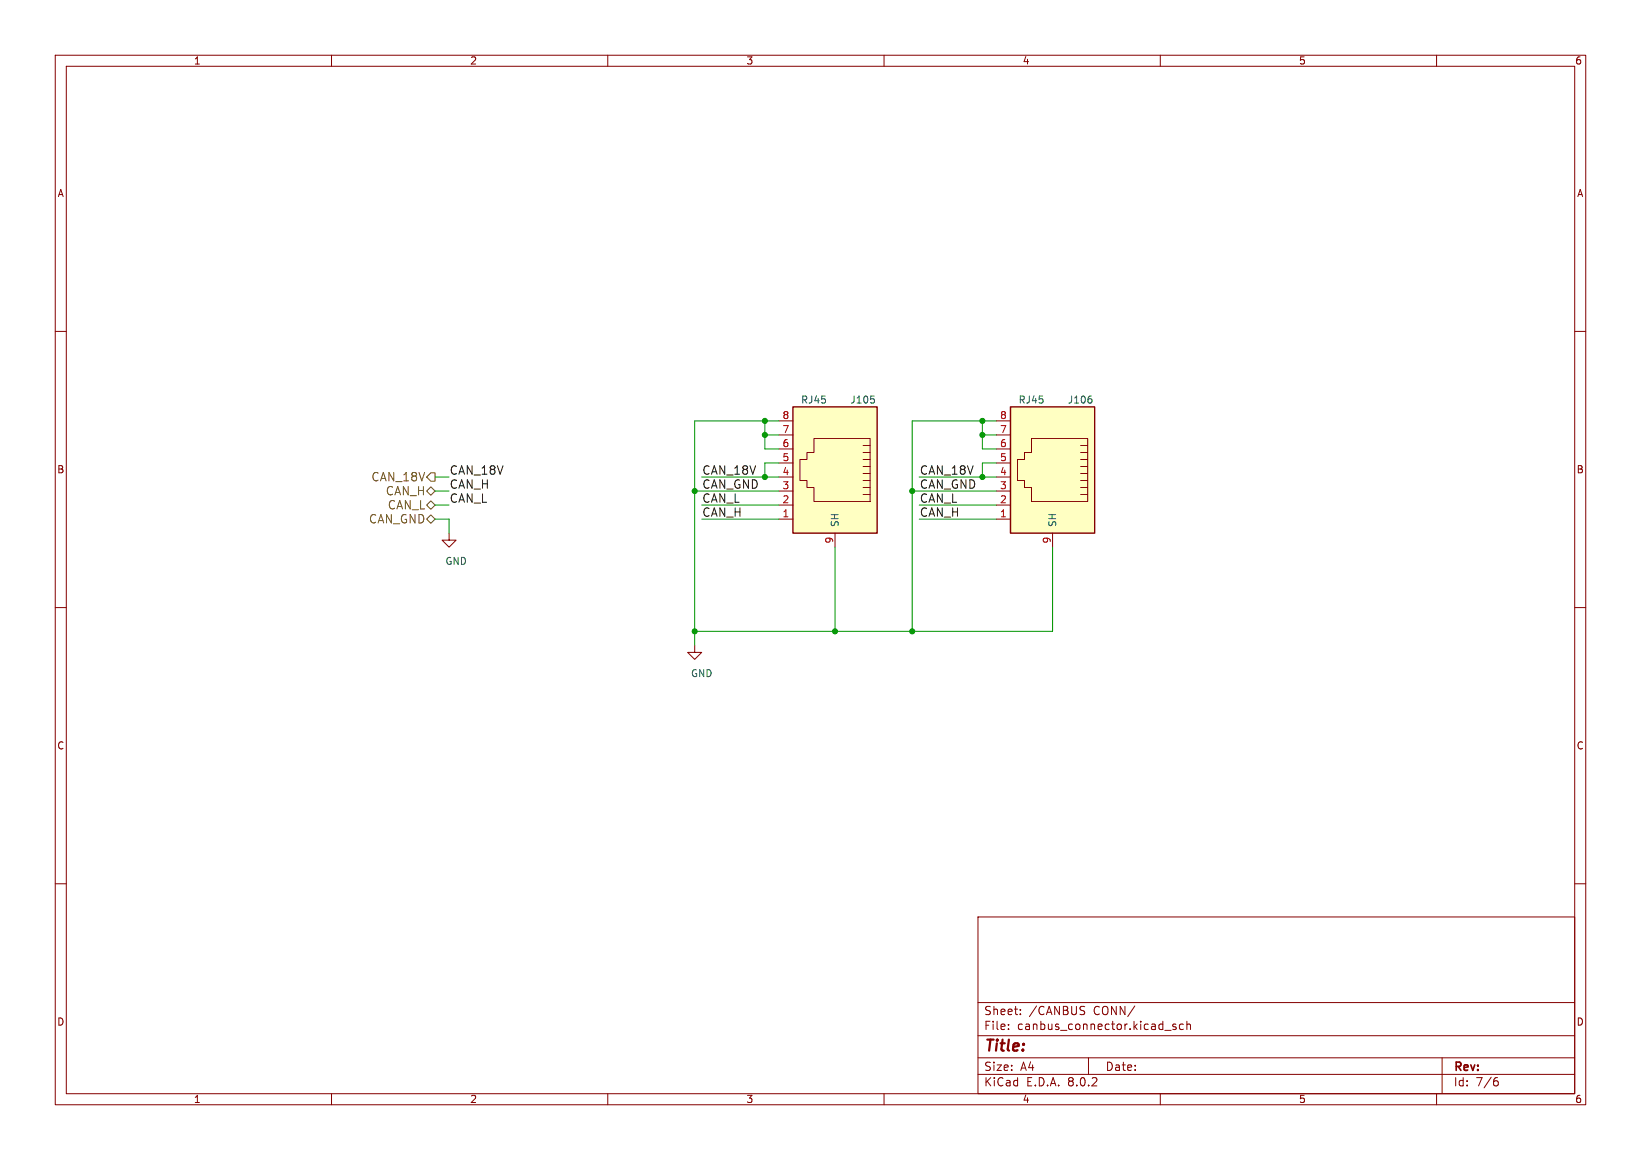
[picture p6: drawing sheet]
<svg xmlns="http://www.w3.org/2000/svg" width="297mm" height="210mm" viewBox="0 0 297 210" stroke-linecap="round" stroke-linejoin="round" font-family="sans-serif">
<g fill="none" stroke="#840000" stroke-width=".18">
<path d="M10 10h277v190h-277zM12 12h273v186h-273zM60 10v2M110 10v2M160 10v2M210 10v2M260 10v2M10 60h2M285 60h2M10 110h2M285 110h2M10 160h2"/>
<path d="M285 160h2M177 166h108v32h-108zM60 198v2M110 198v2M160 198v2M177 194.5h108M177 191.5h108M177 187.5h108M177 181.5h108M182.5 186.3v.1M182.5 185.5v.1M184.7 183.6v.1"/>
<path d="M184.7 182.8v.1M196 183l.3 .3-.1 .3-.2 .1M196.1 182.2l.2 .1M197 191.5v3M210 198v2M210.8 186.5h1.2M212.8 185.5l-.3-.1-.3 .2 .1 .2 .5 .2v.3h-.6M214.2 185.5l-.5-.1-.2 .3v.4l.1 .2h.6M214.8 185.5l.2-.1 .4 .1 .1 .9M214.8 184.9v1.5M260 198v2M261 191.5v6.5"/>
<path d="M270.6 195.7h.3l.3 .3-.1 .5-.5 .1M271 195.1l-.4 .1"/>
</g>
<path d="M182.9 73.7h15.2v22.8h-15.2z" fill="#ffffc2"/>
<g fill="none" stroke="#840000" stroke-width=".18">
<path d="M180.3 78.7h2.6M180.3 76.2h2.6M186.7 79.4h10.1v11.4h-10.1v-2.5h-1.3v-1.3h-1.3v-3.8h1.3v-1.3h1.3zM180.3 94h2.6M180.3 91.4h2.6M180.3 88.9h2.6M180.3 86.4h2.6M180.3 83.8h2.6M180.3 81.3h2.6M190.5 96.5v2.6M195.6 89.5h1.2M195.6 88.3h1.2"/>
<path d="M195.6 87h1.2M195.6 85.7h1.2M195.6 84.5h1.2M195.6 83.2h1.2M195.6 81.9h1.2M195.6 80.6h1.2"/>
</g>
<path d="M182.9 73.7h15.2v22.8h-15.2z" fill="none" stroke="#840000" stroke-width=".25"/>
<path d="M197.5 72.2l.1 .2-.1 .5" fill="none" stroke="#006464" stroke-width=".18"/>
<path d="M143.5 73.7h15.2v22.8h-15.2z" fill="#ffffc2"/>
<g fill="none" stroke="#840000" stroke-width=".18">
<path d="M141 78.7h2.5M141 76.2h2.5M147.3 79.4h10.2v11.4h-10.2v-2.5h-1.3v-1.3h-1.2v-3.8h1.2v-1.3h1.3zM81.3 96.5v1.3h1.2l-1.2 1.3-1.3-1.3h1.3M141 94h2.5M141 91.4h2.5M141 88.9h2.5M141 86.4h2.5M141 83.8h2.5M141 81.3h2.5M151.1 96.5v2.6M156.2 89.5h1.3"/>
<path d="M156.2 88.3h1.3M156.2 87h1.3M156.2 85.7h1.3M156.2 84.5h1.3M156.2 83.2h1.3M156.2 81.9h1.3M156.2 80.6h1.3M125.7 116.8v1.3h1.3l-1.3 1.3-1.2-1.3h1.2"/>
</g>
<path d="M143.5 73.7h15.2v22.8h-15.2z" fill="none" stroke="#840000" stroke-width=".25"/>
<path d="M157.6 71.7h.6M158.1 72.2l.2 .2-.2 .5" fill="none" stroke="#006464" stroke-width=".18"/>
<path d="M77.2 94l.8-.8 .7 .8-.7 .7zM77.2 88.9l.8-.8 .7 .8-.7 .8zM78 90.7l.7 .7-.7 .8-.8-.8zM78 85.6h.7v1.5h-.7l-.8-.7z" fill="none" stroke="#725600" stroke-width=".18"/>
<g fill="none" stroke="#009600" stroke-width=".18">
<path d="M138.4 76.2v5.1h2.6M138.4 78.7h2.6M141 76.2h-15.3v40.6M177.8 76.2v5.1h2.5M177.8 78.7h2.5M180.3 76.2h-15.2v38.1M78.7 91.4h2.6M78.7 94h2.6v2.5M78.7 86.4h2.6M78.7 88.9h2.6M125.7 88.9h15.3M127 91.4h14"/>
<path d="M127 94h14M127 86.4h14M141 83.8h-2.6v2.6M151.1 99.1v15.2M165.1 88.9h15.2M166.4 91.4h13.9M166.4 94h13.9M166.4 86.4h13.9M180.3 83.8h-2.5v2.6M190.5 99.1v15.2h-64.8"/>
</g>
<g fill="#009600" stroke="#009600" stroke-width=".18">
<circle cx="138.4" cy="86.4" r=".46"/>
<circle cx="138.4" cy="76.2" r=".46"/>
<circle cx="138.4" cy="78.7" r=".46"/>
<circle cx="125.7" cy="88.9" r=".46"/>
<circle cx="125.7" cy="114.3" r=".46"/>
<circle cx="151.1" cy="114.3" r=".46"/>
<circle cx="165.1" cy="88.9" r=".46"/>
<circle cx="177.8" cy="76.2" r=".46"/>
<circle cx="177.8" cy="78.7" r=".46"/>
<circle cx="177.8" cy="86.4" r=".46"/>
<circle cx="165.1" cy="114.3" r=".46"/>
</g>
<text font-size="2.8" fill="#840000" x="178" y="190.9">Title:</text>
<g font-size="2.1" fill="#725600">
<text x="67.1" y="87.4">CAN_18V</text>
<text x="69.8" y="89.9">CAN_H</text>
<text x="66.7" y="95">CAN_GND</text>
<text x="70.1" y="92.4">CAN_L</text>
</g>
<g font-size="2.1" fill="#0f0f0f">
<text x="81.3" y="86">CAN_18V</text>
<text x="81.3" y="88.6">CAN_H</text>
<text x="127" y="86">CAN_18V</text>
<text x="127" y="88.6">CAN_GND</text>
<text x="166.4" y="86">CAN_18V</text>
<text x="166.4" y="88.6">CAN_GND</text>
<text x="81.3" y="91.1">CAN_L</text>
<text x="127" y="93.7">CAN_H</text>
<text x="127" y="91.1">CAN_L</text>
<text x="166.4" y="91.1">CAN_L</text>
<text x="166.4" y="93.7">CAN_H</text>
</g>
<g font-size="2.1" fill="#840000">
<text x="178" y="184">Sheet:</text>
<text x="186.2" y="184">/CANBUS</text>
<text x="198" y="184">CONN/</text>
<text x="178" y="186.7">File:</text>
<text x="184.1" y="186.7">canbus_connector.kicad_sch</text>
<text x="178" y="196.9">KiCad</text>
<text x="178" y="194.1">Size:</text>
<text x="184.7" y="194.1">A4</text>
<text x="185.7" y="196.9">E.D.A.</text>
<text x="193.3" y="196.9">8.0.2</text>
<text x="200" y="194.1">Date:</text>
<text x="263" y="194.3">Rev:</text>
<text x="263" y="196.9">Id:</text>
<text x="267.1" y="196.9">7/6</text>
</g>
<g font-size="1.8" fill="#840000">
<text x="35" y="11.9">1</text>
<text x="85" y="11.9">2</text>
<text x="135" y="11.9">3</text>
<text x="185" y="11.9">4</text>
<text x="235" y="11.9">5</text>
<text x="285" y="11.9">6</text>
<text x="10.3" y="35.9">A</text>
<text x="285.3" y="35.9">A</text>
<text x="10.3" y="85.9">B</text>
<text x="285.3" y="85.9">B</text>
<text x="10.3" y="135.9">C</text>
<text x="285.3" y="135.9">C</text>
<text x="10.3" y="185.9">D</text>
<text x="285.3" y="185.9">D</text>
<text x="35" y="199.9">1</text>
<text x="85" y="199.9">2</text>
<text x="135" y="199.9">3</text>
<text x="185" y="199.9">4</text>
<text x="235" y="199.9">5</text>
<text x="285" y="199.9">6</text>
</g>
<g font-size="1.8" fill="#a90000">
<text x="141.5" y="75.9">8</text>
<text x="180.9" y="75.9">8</text>
<text x="141.5" y="83.6">5</text>
<text x="141.5" y="81">6</text>
<text x="141.5" y="78.5">7</text>
<text x="180.9" y="83.6">5</text>
<text x="180.9" y="81">6</text>
<text x="180.9" y="78.5">7</text>
<text x="141.5" y="88.6">3</text>
<text x="141.5" y="86.1">4</text>
<text x="180.9" y="88.6">3</text>
<text x="180.9" y="86.1">4</text>
<text x="141.5" y="93.7">1</text>
<text x="141.5" y="91.2">2</text>
<text x="180.9" y="93.7">1</text>
<text x="180.9" y="91.2">2</text>
<text x="150.9" y="98.5" transform="rotate(-90 150.9 98.5)">9</text>
<text x="190.2" y="98.5" transform="rotate(-90 190.2 98.5)">9</text>
</g>
<g font-size="1.8" fill="#006464">
<text x="144.9" y="73.3">RJ45</text>
<text x="153.8" y="73.3">J105</text>
<text x="184.3" y="73.3">RJ45</text>
<text x="193.2" y="73.3">J106</text>
<text x="152" y="95.5" transform="rotate(-90 152 95.5)">SH</text>
<text x="191.4" y="95.5" transform="rotate(-90 191.4 95.5)">SH</text>
<text x="80.5" y="102.5">GND</text>
<text x="125" y="122.8">GND</text>
</g>
</svg>
